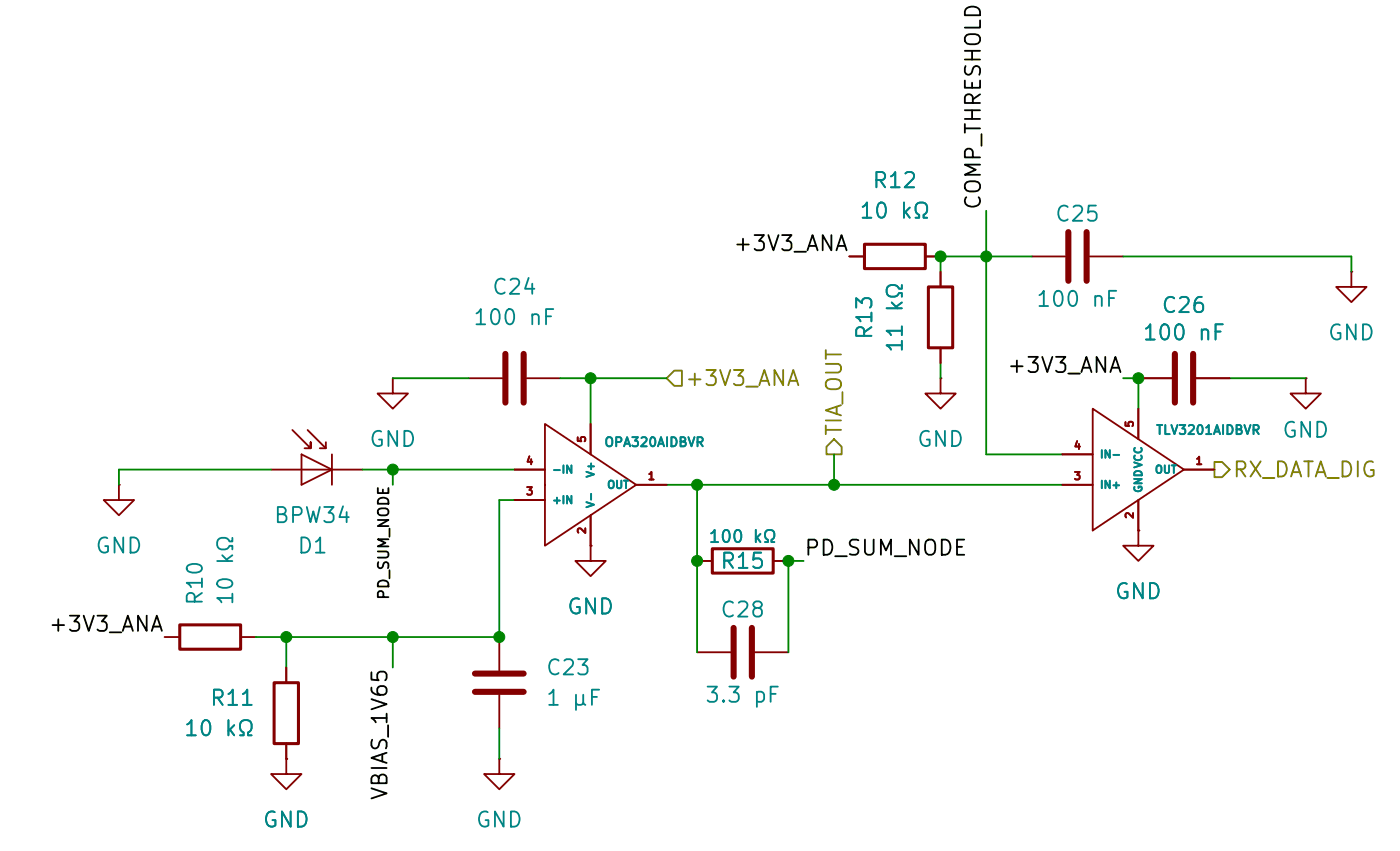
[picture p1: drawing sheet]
(kicad_sch
 (version 20260306)
 (generator "eeschema")
 (generator_version "10.0")
 (paper "A4")
 (lib_symbols
  (symbol "Device:C"
   (pin_numbers (hide yes))
   (pin_names
    (offset 0.254)) (exclude_from_sim no) (in_bom yes) (on_board yes)
   (in_pos_files yes)
   (duplicate_pin_numbers_are_jumpers no)
   (property "Reference" "C" (at 0.635 2.54 0) (show_name no) (do_not_autoplace no) (effects (font (size 1.27 1.27)) (justify left)))
   (property "Value" "C" (at 0.635 -2.54 0) (show_name no) (do_not_autoplace no) (effects (font (size 1.27 1.27)) (justify left)))
   (property "Footprint" "" (at 0.9652 -3.81 0) (show_name no) (do_not_autoplace no) (hide yes) (effects (font (size 1.27 1.27))))
   (property "Datasheet" "" (at 0 0 0) (show_name no) (do_not_autoplace no) (hide yes) (effects (font (size 1.27 1.27))))
   (property "Description" "Unpolarized capacitor" (at 0 0 0) (show_name no) (do_not_autoplace no) (hide yes) (effects (font (size 1.27 1.27))))
   (symbol "C_0_1"
    (polyline (pts (xy -2.032 0.762) (xy 2.032 0.762)) (stroke (width 0.508) (type default)) (fill (type none)))
    (polyline (pts (xy -2.032 -0.762) (xy 2.032 -0.762)) (stroke (width 0.508) (type default)) (fill (type none))))
   (symbol "C_1_1"
    (pin passive line (at 0 3.81 270) (length 2.794) (name "" (effects (font (size 1.27 1.27)))) (number "1" (effects (font (size 1.27 1.27)))))
    (pin passive line (at 0 -3.81 90) (length 2.794) (name "" (effects (font (size 1.27 1.27)))) (number "2" (effects (font (size 1.27 1.27))))))
   (embedded_fonts no))
  (symbol "Device:R"
   (pin_numbers (hide yes))
   (pin_names
    (offset 0)) (exclude_from_sim no) (in_bom yes) (on_board yes)
   (in_pos_files yes)
   (duplicate_pin_numbers_are_jumpers no)
   (property "Reference" "R" (at 2.032 0 90) (show_name no) (do_not_autoplace no) (effects (font (size 1.27 1.27))))
   (property "Value" "R" (at 0 0 90) (show_name no) (do_not_autoplace no) (effects (font (size 1.27 1.27))))
   (property "Footprint" "" (at -1.778 0 90) (show_name no) (do_not_autoplace no) (hide yes) (effects (font (size 1.27 1.27))))
   (property "Datasheet" "" (at 0 0 0) (show_name no) (do_not_autoplace no) (hide yes) (effects (font (size 1.27 1.27))))
   (property "Description" "Resistor" (at 0 0 0) (show_name no) (do_not_autoplace no) (hide yes) (effects (font (size 1.27 1.27))))
   (symbol "R_0_1"
    (rectangle (start -1.016 -2.54) (end 1.016 2.54) (stroke (width 0.254) (type default)) (fill (type none))))
   (symbol "R_1_1"
    (pin passive line (at 0 3.81 270) (length 1.27) (name "" (effects (font (size 1.27 1.27)))) (number "1" (effects (font (size 1.27 1.27)))))
    (pin passive line (at 0 -3.81 90) (length 1.27) (name "" (effects (font (size 1.27 1.27)))) (number "2" (effects (font (size 1.27 1.27))))))
   (embedded_fonts no))
  (symbol "fsoc_symbols:BPW34"
   (pin_numbers (hide yes))
   (pin_names
    (offset 1.016) (hide yes)) (exclude_from_sim no) (in_bom yes) (on_board yes)
   (in_pos_files yes)
   (duplicate_pin_numbers_are_jumpers no)
   (property "Reference" "D" (at 0.508 1.778 0) (show_name no) (do_not_autoplace no) (effects (font (size 1.27 1.27)) (justify left)))
   (property "Value" "BPW34" (at -1.016 -2.794 0) (show_name no) (do_not_autoplace no) (effects (font (size 1.27 1.27))))
   (property "Footprint" "fsoc_footprints:BPW34_Vishay" (at 0 4.445 0) (show_name no) (do_not_autoplace no) (hide yes) (effects (font (size 1.27 1.27))))
   (property "Datasheet" "https://www.vishay.com/docs/81521/bpw34.pdf" (at -1.27 0 0) (show_name no) (do_not_autoplace no) (hide yes) (effects (font (size 1.27 1.27))))
   (property "Description" "Silicon PIN photodiode, leaded top-view package, 430–1100 nm" (at 0 0 0) (show_name no) (do_not_autoplace no) (hide yes) (effects (font (size 1.27 1.27))))
   (property "Manufacturer:" "Vishay Semiconductors" (at 0 0 0) (show_name no) (do_not_autoplace no) (hide yes) (effects (font (size 1.27 1.27))))
   (property "MPN:" "BPW34" (at 0 0 0) (show_name no) (do_not_autoplace no) (hide yes) (effects (font (size 1.27 1.27))))
   (symbol "BPW34_0_1"
    (polyline (pts (xy -2.54 1.27) (xy -2.54 -1.27)) (stroke (width 0.1524) (type default)) (fill (type none)))
    (polyline (pts (xy -2.032 1.778) (xy -1.524 1.778)) (stroke (width 0) (type default)) (fill (type none)))
    (polyline (pts (xy -0.508 3.302) (xy -2.032 1.778) (xy -2.032 2.286)) (stroke (width 0) (type default)) (fill (type none)))
    (polyline (pts (xy 0 1.27) (xy -2.54 0) (xy 0 -1.27)) (stroke (width 0) (type default)) (fill (type none)))
    (polyline (pts (xy 0 0) (xy -2.54 0)) (stroke (width 0) (type default)) (fill (type none)))
    (polyline (pts (xy 0 -1.27) (xy 0 1.27)) (stroke (width 0) (type default)) (fill (type none)))
    (polyline (pts (xy 0.762 3.302) (xy -0.762 1.778) (xy -0.762 2.286) (xy -0.762 1.778) (xy -0.254 1.778)) (stroke (width 0) (type default)) (fill (type none))))
   (symbol "BPW34_1_1"
    (pin passive line (at -5.08 0 0) (length 2.54) (name "K" (effects (font (size 1.27 1.27)))) (number "1" (effects (font (size 1.27 1.27)))))
    (pin passive line (at 2.54 0 180) (length 2.54) (name "A" (effects (font (size 1.27 1.27)))) (number "2" (effects (font (size 1.27 1.27))))))
   (embedded_fonts no))
  (symbol "fsoc_symbols:OPA320" (exclude_from_sim no) (in_bom yes) (on_board yes)
   (in_pos_files yes)
   (duplicate_pin_numbers_are_jumpers no)
   (property "Reference" "U" (at -0.762 0 0) (show_name no) (do_not_autoplace no) (hide yes) (effects (font (size 1.016 1.016))))
   (property "Value" "OPA320AIDBVR" (at -0.508 -20.32 0) (show_name no) (do_not_autoplace no) (effects (font (size 1.27 1.27))))
   (property "Footprint" "Package_TO_SOT_SMD:SOT-23-5" (at 1.27 -15.748 0) (show_name no) (do_not_autoplace no) (hide yes) (effects (font (size 1.27 1.27))))
   (property "Datasheet" "https://www.ti.com/lit/ds/symlink/opa320.pdf" (at 1.27 -15.748 0) (show_name no) (do_not_autoplace no) (hide yes) (effects (font (size 1.27 1.27))))
   (property "Description" "Precision 20 MHz RRIO CMOS operational amplifier, 5-pin SOT-23" (at 1.27 -15.748 0) (show_name no) (do_not_autoplace no) (hide yes) (effects (font (size 1.27 1.27))))
   (property "Manufacturer" "Texas Instruments" (at 0 -17.78 0) (show_name no) (do_not_autoplace no) (hide yes) (effects (font (size 1.27 1.27))))
   (property "MPN" "OPA320AIDBVR" (at -0.762 -13.97 0) (show_name no) (do_not_autoplace no) (hide yes) (effects (font (size 1.27 1.27))))
   (symbol "OPA320_0_1"
    (polyline (pts (xy -3.81 0) (xy -3.81 5.08) (xy 3.81 0) (xy -3.81 -5.08) (xy -3.81 0)) (stroke (width 0) (type default)) (fill (type none))))
   (symbol "OPA320_1_1"
    (pin output line (at 6.35 0 180) (length 2.54) (name "OUT" (effects (font (size 0.635 0.635)))) (number "1" (effects (font (size 0.635 0.635)))))
    (pin power_in line (at 0 -5.08 90) (length 2.54) (name "V-" (effects (font (size 0.635 0.635)))) (number "2" (effects (font (size 0.635 0.635)))))
    (pin input line (at -6.35 -1.27 0) (length 2.54) (name "+IN" (effects (font (size 0.635 0.635)))) (number "3" (effects (font (size 0.635 0.635)))))
    (pin input line (at -6.35 1.27 0) (length 2.54) (name "-IN" (effects (font (size 0.635 0.635)))) (number "4" (effects (font (size 0.635 0.635)))))
    (pin power_in line (at 0 5.08 270) (length 2.54) (name "V+" (effects (font (size 0.635 0.635)))) (number "5" (effects (font (size 0.635 0.635))))))
   (embedded_fonts no))
  (symbol "fsoc_symbols:TLV3201" (exclude_from_sim no) (in_bom yes) (on_board yes)
   (in_pos_files yes)
   (duplicate_pin_numbers_are_jumpers no)
   (property "Reference" "U" (at 0 0 0) (show_name no) (do_not_autoplace no) (hide yes) (effects (font (size 0.635 0.635))))
   (property "Value" "TLV3201AIDBVR" (at -1.778 -24.892 0) (show_name no) (do_not_autoplace no) (effects (font (size 1.27 1.27))))
   (property "Footprint" "Package_TO_SOT_SMD:SOT-23-5" (at 0 -28.956 0) (show_name no) (do_not_autoplace no) (hide yes) (effects (font (size 1.27 1.27))))
   (property "Datasheet" "https://www.ti.com/lit/ds/symlink/tlv3201.pdf" (at 0 -28.956 0) (show_name no) (do_not_autoplace no) (hide yes) (effects (font (size 1.27 1.27))))
   (property "Description" "40 ns micropower push-pull comparator, 2.7 V to 5.5 V, 5-pin SOT-23" (at 0 -28.956 0) (show_name no) (do_not_autoplace no) (hide yes) (effects (font (size 1.27 1.27))))
   (property "Manufacturer" "Texas Instruments" (at -1.524 -22.86 0) (show_name no) (do_not_autoplace no) (hide yes) (effects (font (size 1.27 1.27))))
   (property "MPN" "TLV3201AIDBVR" (at -1.778 -26.924 0) (show_name no) (do_not_autoplace no) (hide yes) (effects (font (size 1.27 1.27))))
   (symbol "TLV3201_0_1"
    (polyline (pts (xy -3.81 -5.08) (xy -3.81 5.08) (xy 3.81 0) (xy -3.81 -5.08)) (stroke (width 0) (type default)) (fill (type none))))
   (symbol "TLV3201_1_1"
    (pin output line (at 6.35 0 180) (length 2.54) (name "OUT" (effects (font (size 0.635 0.635)))) (number "1" (effects (font (size 0.635 0.635)))))
    (pin power_in line (at 0 -5.08 90) (length 2.54) (name "GND" (effects (font (size 0.635 0.635)))) (number "2" (effects (font (size 0.635 0.635)))))
    (pin input line (at -6.35 -1.27 0) (length 2.54) (name "IN+" (effects (font (size 0.635 0.635)))) (number "3" (effects (font (size 0.635 0.635)))))
    (pin input line (at -6.35 1.27 0) (length 2.54) (name "IN-" (effects (font (size 0.635 0.635)))) (number "4" (effects (font (size 0.635 0.635)))))
    (pin power_in line (at 0 5.08 270) (length 2.54) (name "VCC" (effects (font (size 0.635 0.635)))) (number "5" (effects (font (size 0.635 0.635))))))
   (embedded_fonts no))
  (symbol "power:GND"
   (power global)
   (pin_numbers (hide yes))
   (pin_names
    (offset 0) (hide yes)) (exclude_from_sim no) (in_bom yes) (on_board yes)
   (in_pos_files yes)
   (duplicate_pin_numbers_are_jumpers no)
   (property "Reference" "#PWR" (at 0 -6.35 0) (show_name no) (do_not_autoplace no) (hide yes) (effects (font (size 1.27 1.27))))
   (property "Value" "GND" (at 0 -3.81 0) (show_name no) (do_not_autoplace no) (effects (font (size 1.27 1.27))))
   (property "Footprint" "" (at 0 0 0) (show_name no) (do_not_autoplace no) (hide yes) (effects (font (size 1.27 1.27))))
   (property "Datasheet" "" (at 0 0 0) (show_name no) (do_not_autoplace no) (hide yes) (effects (font (size 1.27 1.27))))
   (property "Description" "Power symbol creates a global label with name \"GND\" , ground" (at 0 0 0) (show_name no) (do_not_autoplace no) (hide yes) (effects (font (size 1.27 1.27))))
   (symbol "GND_0_1"
    (polyline (pts (xy 0 0) (xy 0 -1.27) (xy 1.27 -1.27) (xy 0 -2.54) (xy -1.27 -1.27) (xy 0 -1.27)) (stroke (width 0) (type default)) (fill (type none))))
   (symbol "GND_1_1"
    (pin power_in line (at 0 0 270) (length 0) (name "" (effects (font (size 1.27 1.27)))) (number "1" (effects (font (size 1.27 1.27))))))
   (embedded_fonts no)))
 (junction
  (at 168.91 81.28)
  (diameter 0)
  (color 0 0 0 0))
 (junction
  (at 156.21 100.33)
  (diameter 0)
  (color 0 0 0 0))
 (junction
  (at 110.49 113.03)
  (diameter 0)
  (color 0 0 0 0))
 (junction
  (at 119.38 99.06)
  (diameter 0)
  (color 0 0 0 0))
 (junction
  (at 144.78 100.33)
  (diameter 0)
  (color 0 0 0 0))
 (junction
  (at 128.27 113.03)
  (diameter 0)
  (color 0 0 0 0))
 (junction
  (at 165.1 81.28)
  (diameter 0)
  (color 0 0 0 0))
 (junction
  (at 144.78 106.68)
  (diameter 0)
  (color 0 0 0 0))
 (junction
  (at 119.38 113.03)
  (diameter 0)
  (color 0 0 0 0))
 (junction
  (at 152.4 106.68)
  (diameter 0)
  (color 0 0 0 0))
 (junction
  (at 181.61 91.44)
  (diameter 0)
  (color 0 0 0 0))
 (junction
  (at 135.89 91.44)
  (diameter 0)
  (color 0 0 0 0))
 (wire
  (pts (xy 128.27 101.6) (xy 128.27 113.03))
  (stroke (width 0) (type default)))
 (wire
  (pts (xy 153.67 106.68) (xy 152.4 106.68))
  (stroke (width 0) (type default)))
 (wire
  (pts (xy 165.1 81.28) (xy 165.1 82.55))
  (stroke (width 0) (type default)))
 (wire
  (pts (xy 165.1 90.17) (xy 165.1 91.44))
  (stroke (width 0) (type default)))
 (wire
  (pts (xy 144.78 100.33) (xy 142.24 100.33))
  (stroke (width 0) (type default)))
 (wire
  (pts (xy 156.21 97.79) (xy 156.21 100.33))
  (stroke (width 0) (type default)))
 (wire
  (pts (xy 175.26 97.79) (xy 168.91 97.79))
  (stroke (width 0) (type default)))
 (wire
  (pts (xy 152.4 106.68) (xy 152.4 114.3))
  (stroke (width 0) (type default)))
 (wire
  (pts (xy 119.38 115.57) (xy 119.38 113.03))
  (stroke (width 0) (type default)))
 (wire
  (pts (xy 199.39 81.28) (xy 199.39 82.55))
  (stroke (width 0) (type default)))
 (wire
  (pts (xy 181.61 91.44) (xy 181.61 93.98))
  (stroke (width 0) (type default)))
 (wire
  (pts (xy 116.84 99.06) (xy 119.38 99.06))
  (stroke (width 0) (type default)))
 (wire
  (pts (xy 119.38 99.06) (xy 129.54 99.06))
  (stroke (width 0) (type default)))
 (wire
  (pts (xy 110.49 113.03) (xy 119.38 113.03))
  (stroke (width 0) (type default)))
 (wire
  (pts (xy 168.91 97.79) (xy 168.91 81.28))
  (stroke (width 0) (type default)))
 (wire
  (pts (xy 135.89 91.44) (xy 135.89 95.25))
  (stroke (width 0) (type default)))
 (wire
  (pts (xy 156.21 100.33) (xy 175.26 100.33))
  (stroke (width 0) (type default)))
 (wire
  (pts (xy 180.34 91.44) (xy 181.61 91.44))
  (stroke (width 0) (type default)))
 (wire
  (pts (xy 110.49 113.03) (xy 110.49 115.57))
  (stroke (width 0) (type default)))
 (wire
  (pts (xy 107.95 113.03) (xy 110.49 113.03))
  (stroke (width 0) (type default)))
 (wire
  (pts (xy 168.91 77.47) (xy 168.91 81.28))
  (stroke (width 0) (type default)))
 (wire
  (pts (xy 96.52 99.06) (xy 96.52 100.33))
  (stroke (width 0) (type default)))
 (wire
  (pts (xy 189.23 91.44) (xy 195.58 91.44))
  (stroke (width 0) (type default)))
 (wire
  (pts (xy 119.38 113.03) (xy 128.27 113.03))
  (stroke (width 0) (type default)))
 (wire
  (pts (xy 125.73 91.44) (xy 119.38 91.44))
  (stroke (width 0) (type default)))
 (wire
  (pts (xy 109.22 99.06) (xy 96.52 99.06))
  (stroke (width 0) (type default)))
 (wire
  (pts (xy 119.38 100.33) (xy 119.38 99.06))
  (stroke (width 0) (type default)))
 (wire
  (pts (xy 165.1 81.28) (xy 168.91 81.28))
  (stroke (width 0) (type default)))
 (wire
  (pts (xy 144.78 100.33) (xy 156.21 100.33))
  (stroke (width 0) (type default)))
 (wire
  (pts (xy 133.35 91.44) (xy 135.89 91.44))
  (stroke (width 0) (type default)))
 (wire
  (pts (xy 180.34 81.28) (xy 199.39 81.28))
  (stroke (width 0) (type default)))
 (wire
  (pts (xy 135.89 91.44) (xy 142.24 91.44))
  (stroke (width 0) (type default)))
 (wire
  (pts (xy 144.78 106.68) (xy 144.78 100.33))
  (stroke (width 0) (type default)))
 (wire
  (pts (xy 129.54 101.6) (xy 128.27 101.6))
  (stroke (width 0) (type default)))
 (wire
  (pts (xy 168.91 81.28) (xy 172.72 81.28))
  (stroke (width 0) (type default)))
 (wire
  (pts (xy 144.78 106.68) (xy 144.78 114.3))
  (stroke (width 0) (type default)))
 (wire
  (pts (xy 128.27 120.65) (xy 128.27 123.19))
  (stroke (width 0) (type default)))
 (label "+3V3_ANA"
  (at 180.34 91.44 180)
  (effects (font (size 1.27 1.27)) (justify right bottom)))
 (label "PD_SUM_NODE"
  (at 153.67 106.68 0)
  (effects (font (size 1.27 1.27)) (justify left bottom)))
 (label "VBIAS_1V65"
  (at 119.38 115.57 270)
  (effects (font (size 1.27 1.27)) (justify right bottom)))
 (label "PD_SUM_NODE"
  (at 119.38 100.33 270)
  (effects (font (size 0.889 0.889)) (justify right bottom)))
 (label "+3V3_ANA"
  (at 157.48 81.28 180)
  (effects (font (size 1.27 1.27)) (justify right bottom)))
 (label "COMP_THRESHOLD"
  (at 168.91 77.47 90)
  (effects (font (size 1.27 1.27)) (justify left bottom)))
 (label "+3V3_ANA"
  (at 100.33 113.03 180)
  (effects (font (size 1.27 1.27)) (justify right bottom)))
 (hierarchical_label "TIA_OUT"
  (shape output)
  (at 156.21 97.79 90)
  (effects (font (size 1.27 1.27)) (justify left)))
 (hierarchical_label "RX_DATA_DIG"
  (shape output)
  (at 187.96 99.06 0)
  (effects (font (size 1.27 1.27)) (justify left)))
 (hierarchical_label "+3V3_ANA"
  (shape input)
  (at 142.24 91.44 0)
  (effects (font (size 1.27 1.27)) (justify left)))
 (symbol
  (lib_id "power:GND")
  (at 195.58 91.44 0)
  (mirror y)
  (unit 1)
  (body_style 1)
  (exclude_from_sim no)
  (in_bom yes)
  (on_board yes)
  (in_pos_files yes)
  (dnp no)
  (property "Reference" "#PWR045" (at 195.58 97.79 0) (hide yes) (show_name no) (do_not_autoplace no) (effects (font (size 1.27 1.27))))
  (property "Value" "GND" (at 195.58 95.758 0) (show_name no) (do_not_autoplace no) (effects (font (size 1.27 1.27))))
  (property "Footprint" "" (at 195.58 91.44 0) (hide yes) (show_name no) (do_not_autoplace no) (effects (font (size 1.27 1.27))))
  (property "Datasheet" "" (at 195.58 91.44 0) (hide yes) (show_name no) (do_not_autoplace no) (effects (font (size 1.27 1.27))))
  (property "Description" "Power symbol creates a global label with name \"GND\" , ground" (at 195.58 91.44 0) (hide yes) (show_name no) (do_not_autoplace no) (effects (font (size 1.27 1.27))))
  (pin "1"))
 (symbol
  (lib_id "power:GND")
  (at 128.27 123.19 0)
  (unit 1)
  (body_style 1)
  (exclude_from_sim no)
  (in_bom yes)
  (on_board yes)
  (in_pos_files yes)
  (dnp no)
  (fields_autoplaced yes)
  (property "Reference" "#PWR041" (at 128.27 129.54 0) (hide yes) (show_name no) (do_not_autoplace no) (effects (font (size 1.27 1.27))))
  (property "Value" "GND" (at 128.27 128.27 0) (show_name no) (do_not_autoplace no) (effects (font (size 1.27 1.27))))
  (property "Footprint" "" (at 128.27 123.19 0) (hide yes) (show_name no) (do_not_autoplace no) (effects (font (size 1.27 1.27))))
  (property "Datasheet" "" (at 128.27 123.19 0) (hide yes) (show_name no) (do_not_autoplace no) (effects (font (size 1.27 1.27))))
  (property "Description" "Power symbol creates a global label with name \"GND\" , ground" (at 128.27 123.19 0) (hide yes) (show_name no) (do_not_autoplace no) (effects (font (size 1.27 1.27))))
  (pin "1"))
 (symbol
  (lib_id "Device:C")
  (at 185.42 91.44 270)
  (mirror x)
  (unit 1)
  (body_style 1)
  (exclude_from_sim no)
  (in_bom yes)
  (on_board yes)
  (in_pos_files yes)
  (dnp no)
  (property "Reference" "C26" (at 185.42 85.344 90) (show_name no) (do_not_autoplace no) (effects (font (size 1.27 1.27))))
  (property "Value" "100 nF" (at 185.42 87.63 90) (show_name no) (do_not_autoplace no) (effects (font (size 1.27 1.27))))
  (property "Footprint" "Capacitor_SMD:C_0603_1608Metric" (at 181.61 90.4748 0) (hide yes) (show_name no) (do_not_autoplace no) (effects (font (size 1.27 1.27))))
  (property "Datasheet" "" (at 185.42 91.44 0) (hide yes) (show_name no) (do_not_autoplace no) (effects (font (size 1.27 1.27))))
  (property "Description" "Unpolarized capacitor" (at 185.42 91.44 0) (hide yes) (show_name no) (do_not_autoplace no) (effects (font (size 1.27 1.27))))
  (pin "2")
  (pin "1"))
 (symbol
  (lib_id "power:GND")
  (at 110.49 123.19 0)
  (unit 1)
  (body_style 1)
  (exclude_from_sim no)
  (in_bom yes)
  (on_board yes)
  (in_pos_files yes)
  (dnp no)
  (fields_autoplaced yes)
  (property "Reference" "#PWR039" (at 110.49 129.54 0) (hide yes) (show_name no) (do_not_autoplace no) (effects (font (size 1.27 1.27))))
  (property "Value" "GND" (at 110.49 128.27 0) (show_name no) (do_not_autoplace no) (effects (font (size 1.27 1.27))))
  (property "Footprint" "" (at 110.49 123.19 0) (hide yes) (show_name no) (do_not_autoplace no) (effects (font (size 1.27 1.27))))
  (property "Datasheet" "" (at 110.49 123.19 0) (hide yes) (show_name no) (do_not_autoplace no) (effects (font (size 1.27 1.27))))
  (property "Description" "Power symbol creates a global label with name \"GND\" , ground" (at 110.49 123.19 0) (hide yes) (show_name no) (do_not_autoplace no) (effects (font (size 1.27 1.27))))
  (pin "1"))
 (symbol
  (lib_id "Device:R")
  (at 148.59 106.68 270)
  (unit 1)
  (body_style 1)
  (exclude_from_sim no)
  (in_bom yes)
  (on_board yes)
  (in_pos_files yes)
  (dnp no)
  (property "Reference" "R15" (at 148.59 106.68 90) (show_name no) (do_not_autoplace no) (effects (font (size 1.27 1.27))))
  (property "Value" "100 kΩ" (at 148.59 104.648 90) (show_name no) (do_not_autoplace no) (effects (font (size 1.016 1.016))))
  (property "Footprint" "Resistor_SMD:R_0603_1608Metric" (at 148.59 104.902 90) (hide yes) (show_name no) (do_not_autoplace no) (effects (font (size 1.27 1.27))))
  (property "Datasheet" "" (at 148.59 106.68 0) (hide yes) (show_name no) (do_not_autoplace no) (effects (font (size 1.27 1.27))))
  (property "Description" "Resistor" (at 148.59 106.68 0) (hide yes) (show_name no) (do_not_autoplace no) (effects (font (size 1.27 1.27))))
  (pin "1")
  (pin "2"))
 (symbol
  (lib_id "power:GND")
  (at 135.89 105.41 0)
  (unit 1)
  (body_style 1)
  (exclude_from_sim no)
  (in_bom yes)
  (on_board yes)
  (in_pos_files yes)
  (dnp no)
  (fields_autoplaced yes)
  (property "Reference" "#PWR042" (at 135.89 111.76 0) (hide yes) (show_name no) (do_not_autoplace no) (effects (font (size 1.27 1.27))))
  (property "Value" "GND" (at 135.89 110.49 0) (show_name no) (do_not_autoplace no) (effects (font (size 1.27 1.27))))
  (property "Footprint" "" (at 135.89 105.41 0) (hide yes) (show_name no) (do_not_autoplace no) (effects (font (size 1.27 1.27))))
  (property "Datasheet" "" (at 135.89 105.41 0) (hide yes) (show_name no) (do_not_autoplace no) (effects (font (size 1.27 1.27))))
  (property "Description" "Power symbol creates a global label with name \"GND\" , ground" (at 135.89 105.41 0) (hide yes) (show_name no) (do_not_autoplace no) (effects (font (size 1.27 1.27))))
  (pin "1"))
 (symbol
  (lib_id "power:GND")
  (at 96.52 100.33 0)
  (unit 1)
  (body_style 1)
  (exclude_from_sim no)
  (in_bom yes)
  (on_board yes)
  (in_pos_files yes)
  (dnp no)
  (fields_autoplaced yes)
  (property "Reference" "#PWR038" (at 96.52 106.68 0) (hide yes) (show_name no) (do_not_autoplace no) (effects (font (size 1.27 1.27))))
  (property "Value" "GND" (at 96.52 105.41 0) (show_name no) (do_not_autoplace no) (effects (font (size 1.27 1.27))))
  (property "Footprint" "" (at 96.52 100.33 0) (hide yes) (show_name no) (do_not_autoplace no) (effects (font (size 1.27 1.27))))
  (property "Datasheet" "" (at 96.52 100.33 0) (hide yes) (show_name no) (do_not_autoplace no) (effects (font (size 1.27 1.27))))
  (property "Description" "Power symbol creates a global label with name \"GND\" , ground" (at 96.52 100.33 0) (hide yes) (show_name no) (do_not_autoplace no) (effects (font (size 1.27 1.27))))
  (pin "1"))
 (symbol
  (lib_id "Device:R")
  (at 161.29 81.28 270)
  (unit 1)
  (body_style 1)
  (exclude_from_sim no)
  (in_bom yes)
  (on_board yes)
  (in_pos_files yes)
  (dnp no)
  (fields_autoplaced yes)
  (property "Reference" "R12" (at 161.29 74.93 90) (show_name no) (do_not_autoplace no) (effects (font (size 1.27 1.27))))
  (property "Value" "10 kΩ" (at 161.29 77.47 90) (show_name no) (do_not_autoplace no) (effects (font (size 1.27 1.27))))
  (property "Footprint" "Resistor_SMD:R_0603_1608Metric" (at 161.29 79.502 90) (hide yes) (show_name no) (do_not_autoplace no) (effects (font (size 1.27 1.27))))
  (property "Datasheet" "" (at 161.29 81.28 0) (hide yes) (show_name no) (do_not_autoplace no) (effects (font (size 1.27 1.27))))
  (property "Description" "Resistor" (at 161.29 81.28 0) (hide yes) (show_name no) (do_not_autoplace no) (effects (font (size 1.27 1.27))))
  (pin "1")
  (pin "2"))
 (symbol
  (lib_id "Device:R")
  (at 110.49 119.38 0)
  (mirror y)
  (unit 1)
  (body_style 1)
  (exclude_from_sim no)
  (in_bom yes)
  (on_board yes)
  (in_pos_files yes)
  (dnp no)
  (property "Reference" "R11" (at 107.95 118.1099 0) (show_name no) (do_not_autoplace no) (effects (font (size 1.27 1.27)) (justify left)))
  (property "Value" "10 kΩ" (at 107.95 120.6499 0) (show_name no) (do_not_autoplace no) (effects (font (size 1.27 1.27)) (justify left)))
  (property "Footprint" "Resistor_SMD:R_0603_1608Metric" (at 112.268 119.38 90) (hide yes) (show_name no) (do_not_autoplace no) (effects (font (size 1.27 1.27))))
  (property "Datasheet" "" (at 110.49 119.38 0) (hide yes) (show_name no) (do_not_autoplace no) (effects (font (size 1.27 1.27))))
  (property "Description" "Resistor" (at 110.49 119.38 0) (hide yes) (show_name no) (do_not_autoplace no) (effects (font (size 1.27 1.27))))
  (pin "1")
  (pin "2"))
 (symbol
  (lib_id "fsoc_symbols:BPW34")
  (at 111.76 99.06 0)
  (mirror y)
  (unit 1)
  (body_style 1)
  (exclude_from_sim no)
  (in_bom yes)
  (on_board yes)
  (in_pos_files yes)
  (dnp no)
  (property "Reference" "D1" (at 112.6871 105.41 0) (show_name no) (do_not_autoplace no) (effects (font (size 1.27 1.27))))
  (property "Value" "BPW34" (at 112.6871 102.87 0) (show_name no) (do_not_autoplace no) (effects (font (size 1.27 1.27))))
  (property "Footprint" "fsoc_footprints:BPW34_Vishay" (at 111.76 94.615 0) (hide yes) (show_name no) (do_not_autoplace no) (effects (font (size 1.27 1.27))))
  (property "Datasheet" "https://www.vishay.com/docs/81521/bpw34.pdf" (at 113.03 99.06 0) (hide yes) (show_name no) (do_not_autoplace no) (effects (font (size 1.27 1.27))))
  (property "Description" "Silicon PIN photodiode, leaded top-view package, 430–1100 nm" (at 111.76 99.06 0) (hide yes) (show_name no) (do_not_autoplace no) (effects (font (size 1.27 1.27))))
  (property "Manufacturer:" "Vishay Semiconductors" (at 111.76 99.06 0) (hide yes) (show_name no) (do_not_autoplace no) (effects (font (size 1.27 1.27))))
  (property "MPN:" "BPW34" (at 111.76 99.06 0) (hide yes) (show_name no) (do_not_autoplace no) (effects (font (size 1.27 1.27))))
  (pin "2")
  (pin "1"))
 (symbol
  (lib_id "Device:R")
  (at 165.1 86.36 180)
  (unit 1)
  (body_style 1)
  (exclude_from_sim no)
  (in_bom yes)
  (on_board yes)
  (in_pos_files yes)
  (dnp no)
  (fields_autoplaced yes)
  (property "Reference" "R13" (at 158.75 86.36 90) (show_name no) (do_not_autoplace no) (effects (font (size 1.27 1.27))))
  (property "Value" "11 kΩ" (at 161.29 86.36 90) (show_name no) (do_not_autoplace no) (effects (font (size 1.27 1.27))))
  (property "Footprint" "Resistor_SMD:R_0603_1608Metric" (at 166.878 86.36 90) (hide yes) (show_name no) (do_not_autoplace no) (effects (font (size 1.27 1.27))))
  (property "Datasheet" "" (at 165.1 86.36 0) (hide yes) (show_name no) (do_not_autoplace no) (effects (font (size 1.27 1.27))))
  (property "Description" "Resistor" (at 165.1 86.36 0) (hide yes) (show_name no) (do_not_autoplace no) (effects (font (size 1.27 1.27))))
  (pin "1")
  (pin "2"))
 (symbol
  (lib_id "Device:R")
  (at 104.14 113.03 90)
  (unit 1)
  (body_style 1)
  (exclude_from_sim no)
  (in_bom yes)
  (on_board yes)
  (in_pos_files yes)
  (dnp no)
  (property "Reference" "R10" (at 102.8699 110.49 0) (show_name no) (do_not_autoplace no) (effects (font (size 1.27 1.27)) (justify left)))
  (property "Value" "10 kΩ" (at 105.4099 110.49 0) (show_name no) (do_not_autoplace no) (effects (font (size 1.27 1.27)) (justify left)))
  (property "Footprint" "Resistor_SMD:R_0603_1608Metric" (at 104.14 114.808 90) (hide yes) (show_name no) (do_not_autoplace no) (effects (font (size 1.27 1.27))))
  (property "Datasheet" "" (at 104.14 113.03 0) (hide yes) (show_name no) (do_not_autoplace no) (effects (font (size 1.27 1.27))))
  (property "Description" "Resistor" (at 104.14 113.03 0) (hide yes) (show_name no) (do_not_autoplace no) (effects (font (size 1.27 1.27))))
  (pin "1")
  (pin "2"))
 (symbol
  (lib_id "power:GND")
  (at 199.39 82.55 0)
  (unit 1)
  (body_style 1)
  (exclude_from_sim no)
  (in_bom yes)
  (on_board yes)
  (in_pos_files yes)
  (dnp no)
  (fields_autoplaced yes)
  (property "Reference" "#PWR046" (at 199.39 88.9 0) (hide yes) (show_name no) (do_not_autoplace no) (effects (font (size 1.27 1.27))))
  (property "Value" "GND" (at 199.39 87.63 0) (show_name no) (do_not_autoplace no) (effects (font (size 1.27 1.27))))
  (property "Footprint" "" (at 199.39 82.55 0) (hide yes) (show_name no) (do_not_autoplace no) (effects (font (size 1.27 1.27))))
  (property "Datasheet" "" (at 199.39 82.55 0) (hide yes) (show_name no) (do_not_autoplace no) (effects (font (size 1.27 1.27))))
  (property "Description" "Power symbol creates a global label with name \"GND\" , ground" (at 199.39 82.55 0) (hide yes) (show_name no) (do_not_autoplace no) (effects (font (size 1.27 1.27))))
  (pin "1"))
 (symbol
  (lib_id "Device:C")
  (at 148.59 114.3 90)
  (unit 1)
  (body_style 1)
  (exclude_from_sim no)
  (in_bom yes)
  (on_board yes)
  (in_pos_files yes)
  (dnp no)
  (property "Reference" "C28" (at 148.59 110.744 90) (show_name no) (do_not_autoplace no) (effects (font (size 1.27 1.27))))
  (property "Value" "3.3 pF" (at 148.59 117.856 90) (show_name no) (do_not_autoplace no) (effects (font (size 1.27 1.27))))
  (property "Footprint" "Capacitor_SMD:C_0603_1608Metric" (at 152.4 113.3348 0) (hide yes) (show_name no) (do_not_autoplace no) (effects (font (size 1.27 1.27))))
  (property "Datasheet" "" (at 148.59 114.3 0) (hide yes) (show_name no) (do_not_autoplace no) (effects (font (size 1.27 1.27))))
  (property "Description" "Unpolarized capacitor" (at 148.59 114.3 0) (hide yes) (show_name no) (do_not_autoplace no) (effects (font (size 1.27 1.27))))
  (pin "1")
  (pin "2"))
 (symbol
  (lib_id "power:GND")
  (at 165.1 91.44 0)
  (unit 1)
  (body_style 1)
  (exclude_from_sim no)
  (in_bom yes)
  (on_board yes)
  (in_pos_files yes)
  (dnp no)
  (fields_autoplaced yes)
  (property "Reference" "#PWR043" (at 165.1 97.79 0) (hide yes) (show_name no) (do_not_autoplace no) (effects (font (size 1.27 1.27))))
  (property "Value" "GND" (at 165.1 96.52 0) (show_name no) (do_not_autoplace no) (effects (font (size 1.27 1.27))))
  (property "Footprint" "" (at 165.1 91.44 0) (hide yes) (show_name no) (do_not_autoplace no) (effects (font (size 1.27 1.27))))
  (property "Datasheet" "" (at 165.1 91.44 0) (hide yes) (show_name no) (do_not_autoplace no) (effects (font (size 1.27 1.27))))
  (property "Description" "Power symbol creates a global label with name \"GND\" , ground" (at 165.1 91.44 0) (hide yes) (show_name no) (do_not_autoplace no) (effects (font (size 1.27 1.27))))
  (pin "1"))
 (symbol
  (lib_id "fsoc_symbols:TLV3201")
  (at 181.61 99.06 0)
  (unit 1)
  (body_style 1)
  (exclude_from_sim no)
  (in_bom yes)
  (on_board yes)
  (in_pos_files yes)
  (dnp no)
  (property "Reference" "U6" (at 181.61 99.06 0) (hide yes) (show_name no) (do_not_autoplace no) (effects (font (size 0.635 0.635))))
  (property "Value" "TLV3201AIDBVR" (at 187.452 95.758 0) (show_name no) (do_not_autoplace no) (effects (font (size 0.762 0.762))))
  (property "Footprint" "Package_TO_SOT_SMD:SOT-23-5" (at 181.61 128.016 0) (hide yes) (show_name no) (do_not_autoplace no) (effects (font (size 1.27 1.27))))
  (property "Datasheet" "https://www.ti.com/lit/ds/symlink/tlv3201.pdf" (at 181.61 128.016 0) (hide yes) (show_name no) (do_not_autoplace no) (effects (font (size 1.27 1.27))))
  (property "Description" "40 ns micropower push-pull comparator, 2.7 V to 5.5 V, 5-pin SOT-23" (at 181.61 128.016 0) (hide yes) (show_name no) (do_not_autoplace no) (effects (font (size 1.27 1.27))))
  (property "Manufacturer" "Texas Instruments" (at 180.086 121.92 0) (hide yes) (show_name no) (do_not_autoplace no) (effects (font (size 1.27 1.27))))
  (property "MPN" "TLV3201AIDBVR" (at 179.832 125.984 0) (hide yes) (show_name no) (do_not_autoplace no) (effects (font (size 1.27 1.27))))
  (pin "5")
  (pin "4")
  (pin "1")
  (pin "2")
  (pin "3"))
 (symbol
  (lib_id "Device:C")
  (at 128.27 116.84 0)
  (unit 1)
  (body_style 1)
  (exclude_from_sim no)
  (in_bom yes)
  (on_board yes)
  (in_pos_files yes)
  (dnp no)
  (fields_autoplaced yes)
  (property "Reference" "C23" (at 132.08 115.5699 0) (show_name no) (do_not_autoplace no) (effects (font (size 1.27 1.27)) (justify left)))
  (property "Value" "1 µF" (at 132.08 118.1099 0) (show_name no) (do_not_autoplace no) (effects (font (size 1.27 1.27)) (justify left)))
  (property "Footprint" "Capacitor_SMD:C_0805_2012Metric" (at 129.2352 120.65 0) (hide yes) (show_name no) (do_not_autoplace no) (effects (font (size 1.27 1.27))))
  (property "Datasheet" "" (at 128.27 116.84 0) (hide yes) (show_name no) (do_not_autoplace no) (effects (font (size 1.27 1.27))))
  (property "Description" "Unpolarized capacitor" (at 128.27 116.84 0) (hide yes) (show_name no) (do_not_autoplace no) (effects (font (size 1.27 1.27))))
  (pin "1")
  (pin "2"))
 (symbol
  (lib_id "Device:C")
  (at 176.53 81.28 90)
  (unit 1)
  (body_style 1)
  (exclude_from_sim no)
  (in_bom yes)
  (on_board yes)
  (in_pos_files yes)
  (dnp no)
  (property "Reference" "C25" (at 176.53 77.724 90) (show_name no) (do_not_autoplace no) (effects (font (size 1.27 1.27))))
  (property "Value" "100 nF" (at 176.53 84.836 90) (show_name no) (do_not_autoplace no) (effects (font (size 1.27 1.27))))
  (property "Footprint" "Capacitor_SMD:C_0603_1608Metric" (at 180.34 80.3148 0) (hide yes) (show_name no) (do_not_autoplace no) (effects (font (size 1.27 1.27))))
  (property "Datasheet" "" (at 176.53 81.28 0) (hide yes) (show_name no) (do_not_autoplace no) (effects (font (size 1.27 1.27))))
  (property "Description" "Unpolarized capacitor" (at 176.53 81.28 0) (hide yes) (show_name no) (do_not_autoplace no) (effects (font (size 1.27 1.27))))
  (pin "2")
  (pin "1"))
 (symbol
  (lib_id "fsoc_symbols:OPA320")
  (at 135.89 100.33 0)
  (unit 1)
  (body_style 1)
  (exclude_from_sim no)
  (in_bom yes)
  (on_board yes)
  (in_pos_files yes)
  (dnp no)
  (property "Reference" "U5" (at 135.128 100.33 0) (hide yes) (show_name no) (do_not_autoplace no) (effects (font (size 1.016 1.016))))
  (property "Value" "OPA320AIDBVR" (at 141.224 96.774 0) (show_name no) (do_not_autoplace no) (effects (font (size 0.762 0.762))))
  (property "Footprint" "Package_TO_SOT_SMD:SOT-23-5" (at 137.16 116.078 0) (hide yes) (show_name no) (do_not_autoplace no) (effects (font (size 1.27 1.27))))
  (property "Datasheet" "https://www.ti.com/lit/ds/symlink/opa320.pdf" (at 137.16 116.078 0) (hide yes) (show_name no) (do_not_autoplace no) (effects (font (size 1.27 1.27))))
  (property "Description" "Precision 20 MHz RRIO CMOS operational amplifier, 5-pin SOT-23" (at 137.16 116.078 0) (hide yes) (show_name no) (do_not_autoplace no) (effects (font (size 1.27 1.27))))
  (property "Manufacturer" "Texas Instruments" (at 135.89 118.11 0) (hide yes) (show_name no) (do_not_autoplace no) (effects (font (size 1.27 1.27))))
  (property "MPN" "OPA320AIDBVR" (at 135.128 114.3 0) (hide yes) (show_name no) (do_not_autoplace no) (effects (font (size 1.27 1.27))))
  (pin "5")
  (pin "1")
  (pin "4")
  (pin "3")
  (pin "2"))
 (symbol
  (lib_id "power:GND")
  (at 119.38 91.44 0)
  (unit 1)
  (body_style 1)
  (exclude_from_sim no)
  (in_bom yes)
  (on_board yes)
  (in_pos_files yes)
  (dnp no)
  (fields_autoplaced yes)
  (property "Reference" "#PWR040" (at 119.38 97.79 0) (hide yes) (show_name no) (do_not_autoplace no) (effects (font (size 1.27 1.27))))
  (property "Value" "GND" (at 119.38 96.52 0) (show_name no) (do_not_autoplace no) (effects (font (size 1.27 1.27))))
  (property "Footprint" "" (at 119.38 91.44 0) (hide yes) (show_name no) (do_not_autoplace no) (effects (font (size 1.27 1.27))))
  (property "Datasheet" "" (at 119.38 91.44 0) (hide yes) (show_name no) (do_not_autoplace no) (effects (font (size 1.27 1.27))))
  (property "Description" "Power symbol creates a global label with name \"GND\" , ground" (at 119.38 91.44 0) (hide yes) (show_name no) (do_not_autoplace no) (effects (font (size 1.27 1.27))))
  (pin "1"))
 (symbol
  (lib_id "Device:C")
  (at 129.54 91.44 90)
  (unit 1)
  (body_style 1)
  (exclude_from_sim no)
  (in_bom yes)
  (on_board yes)
  (in_pos_files yes)
  (dnp no)
  (fields_autoplaced yes)
  (property "Reference" "C24" (at 129.54 83.82 90) (show_name no) (do_not_autoplace no) (effects (font (size 1.27 1.27))))
  (property "Value" "100 nF" (at 129.54 86.36 90) (show_name no) (do_not_autoplace no) (effects (font (size 1.27 1.27))))
  (property "Footprint" "Capacitor_SMD:C_0603_1608Metric" (at 133.35 90.4748 0) (hide yes) (show_name no) (do_not_autoplace no) (effects (font (size 1.27 1.27))))
  (property "Datasheet" "" (at 129.54 91.44 0) (hide yes) (show_name no) (do_not_autoplace no) (effects (font (size 1.27 1.27))))
  (property "Description" "Unpolarized capacitor" (at 129.54 91.44 0) (hide yes) (show_name no) (do_not_autoplace no) (effects (font (size 1.27 1.27))))
  (pin "1")
  (pin "2"))
 (symbol
  (lib_id "power:GND")
  (at 181.61 104.14 0)
  (unit 1)
  (body_style 1)
  (exclude_from_sim no)
  (in_bom yes)
  (on_board yes)
  (in_pos_files yes)
  (dnp no)
  (fields_autoplaced yes)
  (property "Reference" "#PWR044" (at 181.61 110.49 0) (hide yes) (show_name no) (do_not_autoplace no) (effects (font (size 1.27 1.27))))
  (property "Value" "GND" (at 181.61 109.22 0) (show_name no) (do_not_autoplace no) (effects (font (size 1.27 1.27))))
  (property "Footprint" "" (at 181.61 104.14 0) (hide yes) (show_name no) (do_not_autoplace no) (effects (font (size 1.27 1.27))))
  (property "Datasheet" "" (at 181.61 104.14 0) (hide yes) (show_name no) (do_not_autoplace no) (effects (font (size 1.27 1.27))))
  (property "Description" "Power symbol creates a global label with name \"GND\" , ground" (at 181.61 104.14 0) (hide yes) (show_name no) (do_not_autoplace no) (effects (font (size 1.27 1.27))))
  (pin "1")))
